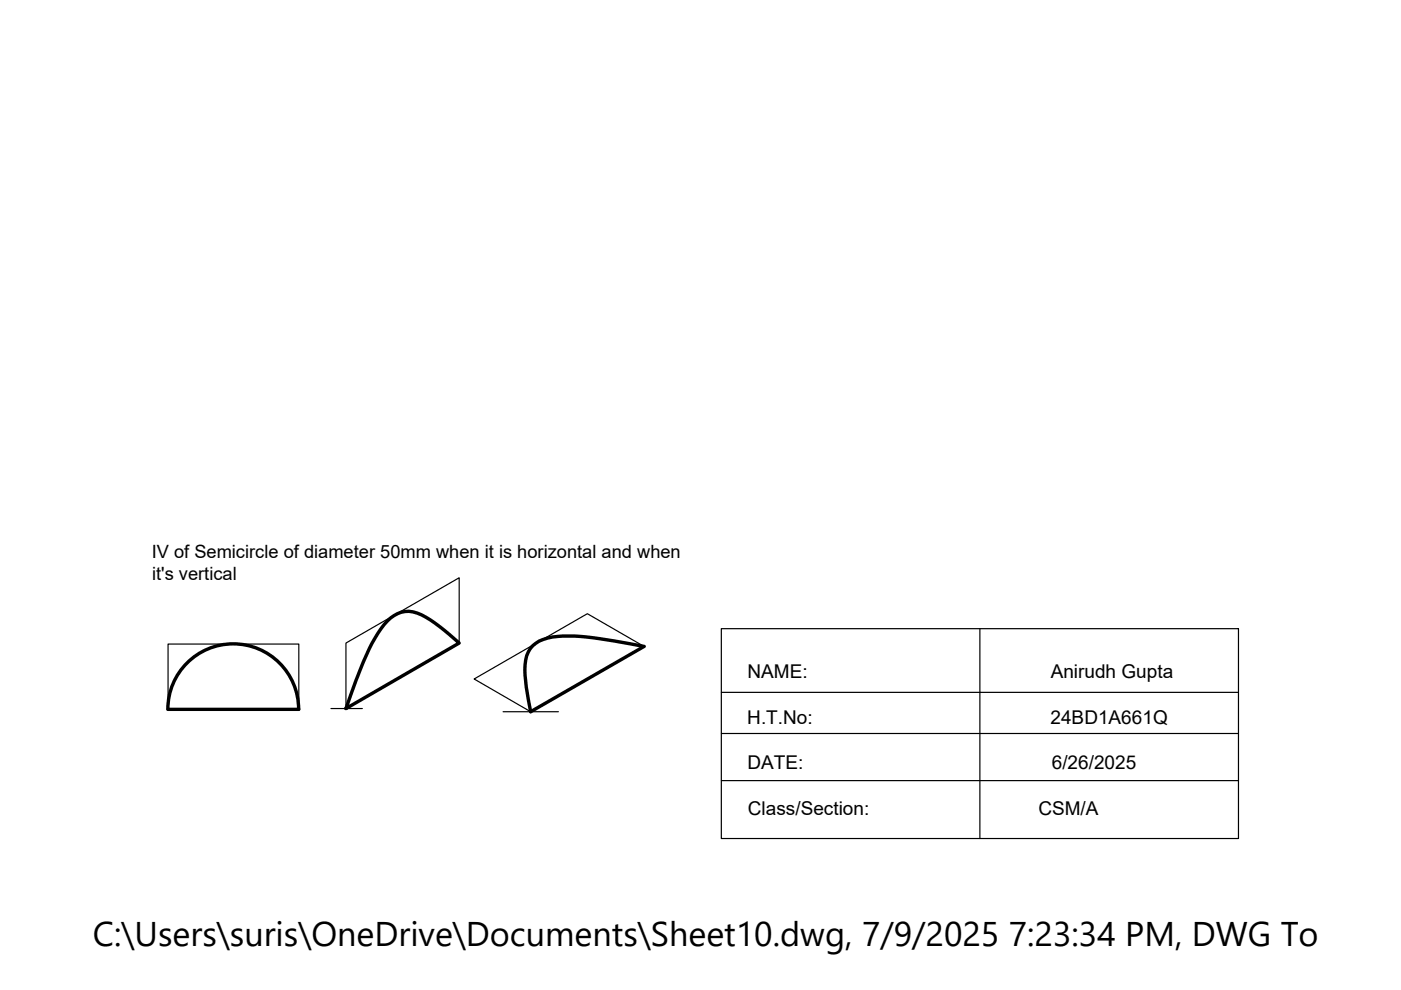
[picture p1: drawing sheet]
<svg xmlns="http://www.w3.org/2000/svg" width="297mm" height="210mm" viewBox="0 0 297 210" stroke-linecap="round" stroke-linejoin="round" font-family="sans-serif">
<!-- layer: 0 -->
<path d="M82.1 131.7a6 6 0 0 1 8.2-.8l3 2 4.1 3.4-24.1 13.9a75.9 75.9 0 0 1 6.8-15.9zM113 136.9a10.6 10.6 0 0 1 7.5-2 82.5 82.5 0 0 1 16.1 2.2l-24.1 13.8a34.2 34.2 0 0 1-1.1-10.9 5.5 5.5 0 0 1 1.6-3.1zM35.6 150.4a13.9 13.9 0 0 1 13.9-13.9 13.9 13.9 0 0 1 13.8 13.9h-27.7" fill="none" stroke="#000" stroke-width=".72"/>
<path d="M97.4 136.3v-13.8l-24.1 13.8v13.9M136.6 137.1l-12.1-7-24 13.9 12 6.9M152.9 133.3h109.7v44.5h-109.7zM207.8 133.3v44.5M35.6 150.4v-13.8h27.8v13.8M70.2 150.2h6.6M106.7 150.9h11.7M152.9 146.8h109.7M152.9 155.5h109.7M152.9 165.5h109.7" fill="none" stroke="#000" stroke-width=".25"/>
<text font-size="7.3" x="19.7" y="200.6">C:\Users\suris\OneDrive\Documents\Sheet10.dwg, 7/9/2025 7:23:34 PM, DWG To PDF.p</text>
<g font-size="4">
<text x="158.5" y="143.8">NAME:</text>
<text x="222.8" y="143.8">Anirudh Gupta</text>
<text x="158.4" y="153.4">H.T.No:</text>
<text x="222.7" y="153.4">24BD1A661Q</text>
<text x="158.5" y="163.1">DATE:</text>
<text x="223" y="163.1">6/26/2025</text>
<text x="158.6" y="172.8">Class/Section:</text>
<text x="220.2" y="172.8">CSM/A</text>
</g>
<g font-size="3.9">
<text x="32.2" y="118.3">IV of Semicircle of diameter 50mm when it is horizontal and when</text>
<text x="32.2" y="122.9">it's vertical</text>
</g>
</svg>
